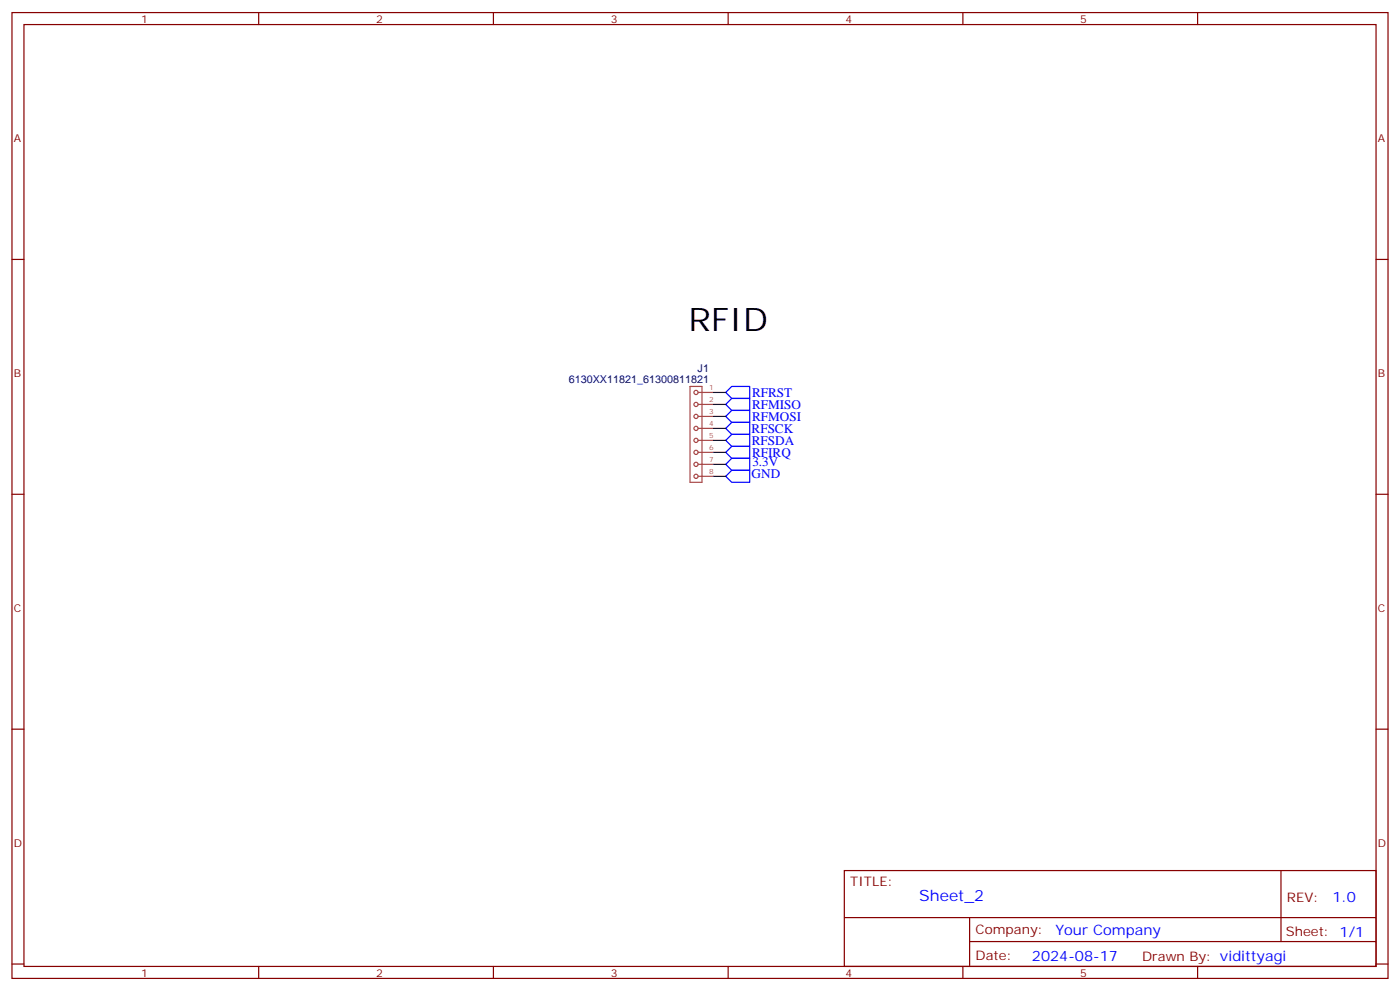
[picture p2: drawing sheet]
<svg xmlns="http://www.w3.org/2000/svg" width="412mm" height="292mm" viewBox="0 0 412 292" stroke-linecap="round" stroke-linejoin="round" font-family="sans-serif">
<g fill="none" stroke="#870000" stroke-width=".35">
<path d="M3.5 3.7h405.4v284.3h-405.4zM7.1 7.2h398.2v277.3h-398.2zM76.2 3.7v3.5M145.3 3.7v3.5M214.5 3.7v3.5M283.6 3.7v3.5M352.8 3.7v3.5M3.5 76.4h3.6M405.3 76.4h3.6M3.5 145.5h3.6M405.3 145.5h3.6M3.5 214.7h3.6"/>
<path d="M405.3 214.7h3.6M248.7 256.3h156.6v28.2h-156.6zM377.3 256.3v20.9M248.7 270.1h156.5M285.6 277.2h119.6M285.6 270.1v14.2M3.5 283.8h3.6M76.2 284.5v3.5M145.3 284.5v3.5M214.5 284.5v3.5M283.6 284.5v3.5M352.8 284.5v3.5"/>
<path d="M405.3 283.8h3.6"/>
</g>
<path d="M213.8 115.5l1.7-1.7h5.3v3.5h-5.3zM213.8 119.1l1.7-1.8h5.3v3.5h-5.3zM213.8 122.6l1.7-1.8h5.3v3.6h-5.3zM213.8 126.1l1.7-1.7h5.3v3.5h-5.3zM213.8 129.6l1.7-1.7h5.3v3.5h-5.3zM213.8 133.2l1.7-1.8h5.3v3.5h-5.3zM213.8 136.7l1.7-1.8h5.3v3.6h-5.3zM213.8 140.2l1.7-1.7h5.3v3.5h-5.3z" fill="none" stroke="#00f" stroke-width=".35"/>
<g fill="none" stroke="#a64a4a" stroke-width=".35">
<path d="M203.3 113.8h3.5v28.2h-3.5zM205.6 115.5h4.7M205.6 119.1h4.7M205.6 122.6h4.7M205.6 126.1h4.7M205.6 129.6h4.7M205.6 133.2h4.7M205.6 136.7h4.7M205.6 140.2h4.7"/>
<circle cx="205" cy="115.5" r=".62"/>
<circle cx="205" cy="119.1" r=".62"/>
<circle cx="205" cy="136.7" r=".62"/>
<circle cx="205" cy="129.6" r=".62"/>
<circle cx="205" cy="126.1" r=".62"/>
<circle cx="205" cy="133.2" r=".62"/>
<circle cx="205" cy="122.6" r=".62"/>
<circle cx="205" cy="140.2" r=".62"/>
</g>
<path d="M210.3 115.5h3.5M210.3 119.1h3.5M210.3 122.6h3.5M210.3 126.1h3.5M210.3 129.6h3.5M210.3 133.2h3.5M210.3 136.7h3.5M210.3 140.2h3.5" fill="none" stroke="#008700" stroke-width=".35"/>
<text font-size="9.5" x="202.8" y="97.5">RFID</text>
<text font-size="4.6" fill="#00f" x="270.8" y="265.3">Sheet_2</text>
<g font-size="4.2" fill="#00f">
<text x="392.5" y="265.6">1.0</text>
<text x="310.9" y="275.1">Your Company</text>
<text x="304" y="282.9">2024-08-17</text>
</g>
<g font-size="3.9" fill="#00f">
<text x="221.5" y="116.8">RFRST</text>
<text x="221.5" y="120.3">RFMISO</text>
<text x="221.5" y="123.8">RFMOSI</text>
<text x="221.4" y="127.4">RFSCK</text>
<text x="221.5" y="130.9">RFSDA</text>
<text x="221.5" y="134.4">RFIRQ</text>
<text x="221.6" y="137.3">3.3V</text>
<text x="221.4" y="140.8">GND</text>
</g>
<g font-size="3.9" fill="#800">
<text x="250.5" y="260.9">TITLE:</text>
<text x="379.1" y="265.6">REV:</text>
<text x="287.4" y="275.1">Company:</text>
<text x="378.7" y="275.7">Sheet: 1/1</text>
<text x="287.4" y="282.8">Date:</text>
<text x="336.4" y="282.8">Drawn By: vidittyagi</text>
</g>
<g font-size="3.2" fill="#800">
<text x="41.6" y="6.7">1</text>
<text x="110.8" y="6.7">2</text>
<text x="179.9" y="6.7">3</text>
<text x="249.1" y="6.7">4</text>
<text x="318.2" y="6.7">5</text>
<text x="4.1" y="41.8">A</text>
<text x="405.9" y="41.8">A</text>
<text x="4.1" y="110.9">B</text>
<text x="405.9" y="110.9">B</text>
<text x="4.1" y="180.1">C</text>
<text x="405.9" y="180.1">C</text>
<text x="4.1" y="249.2">D</text>
<text x="405.9" y="249.2">D</text>
<text x="41.6" y="287.5">1</text>
<text x="110.8" y="287.5">2</text>
<text x="179.9" y="287.5">3</text>
<text x="249.1" y="287.5">4</text>
<text x="318.2" y="287.5">5</text>
</g>
<g font-size="3.2" fill="#000080">
<text x="167.5" y="112.7">6130XX11821_61300811821</text>
<text x="205.5" y="109.5">J1</text>
</g>
<g font-size="2.1" fill="#a54b4b">
<text x="208.9" y="114.8">1</text>
<text x="208.9" y="118.4">2</text>
<text x="208.9" y="121.9">3</text>
<text x="208.9" y="125.4">4</text>
<text x="208.9" y="129">5</text>
<text x="208.9" y="132.5">6</text>
<text x="208.9" y="136">7</text>
<text x="208.9" y="139.5">8</text>
</g>
</svg>
